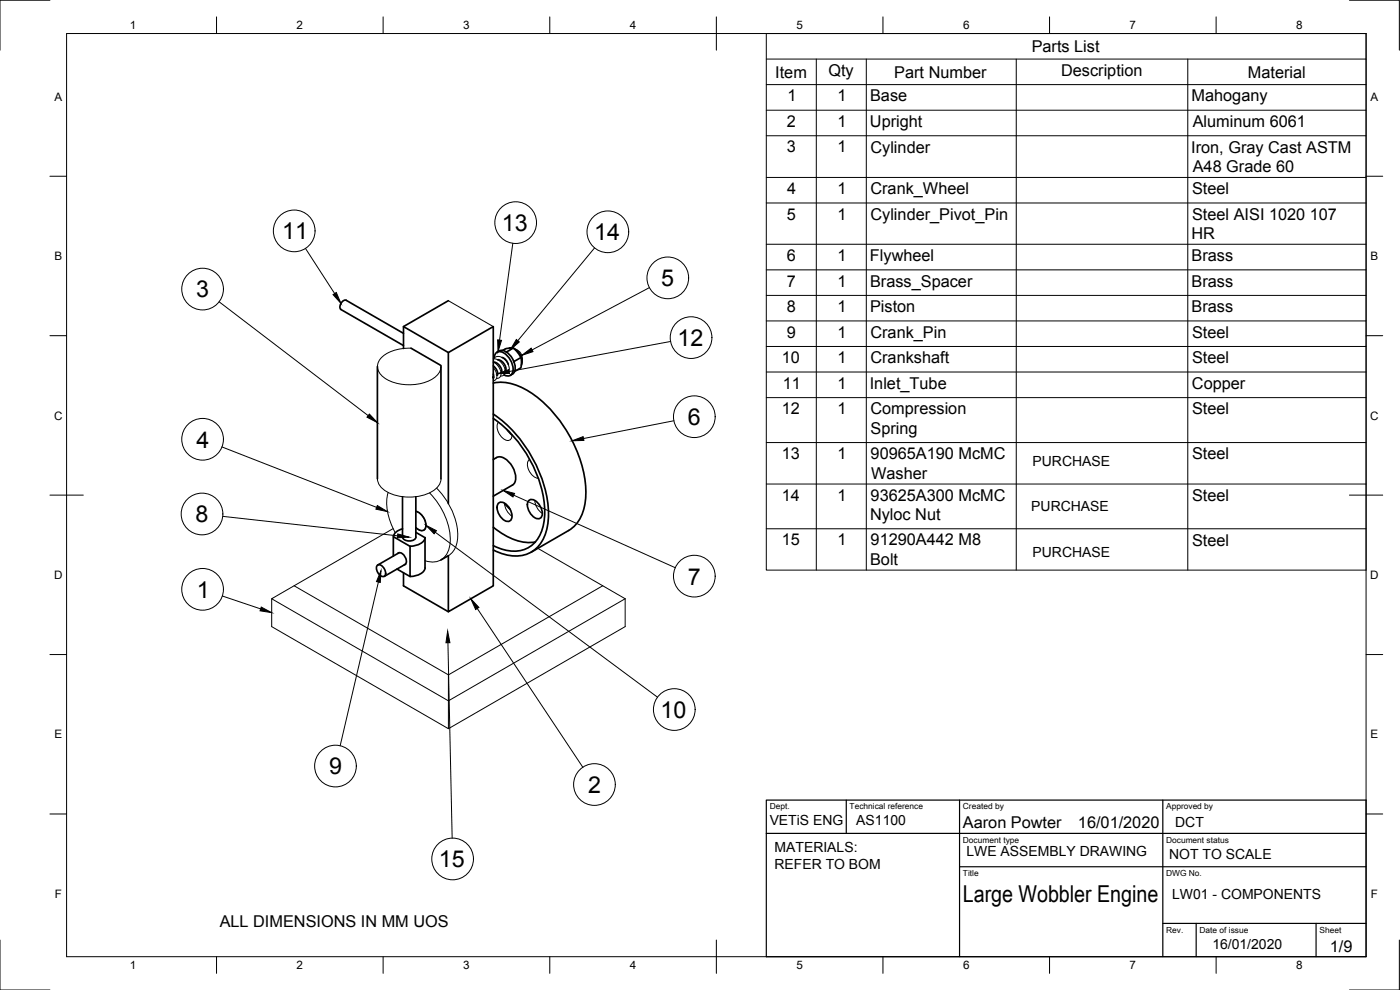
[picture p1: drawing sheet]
<svg xmlns="http://www.w3.org/2000/svg" width="420mm" height="297mm" viewBox="0 0 420 297" stroke-linecap="round" stroke-linejoin="round" font-family="sans-serif">
<!-- layer: Visible -->
<g fill="none" stroke="#000" stroke-width=".3">
<path d="M134.6 90.2l13.4 7.8M123.4 104.5a11.6 11.6 0 0 0-9.3 3.2 3.7 3.7 0 0 0 1.1 5.6 14.1 14.1 0 0 0 15.8-.5 3.9 3.9 0 0 0 1.3-3.1M148 110.3l.3 .3a2.44 2.44 0 0 1 .3 3.5l-.6 .1M148 108.6l1.6 1.4 .7 1.8-.2 1.2-.5 .5h-.6M148 107.7l1.2 .2 1 .7 .8 1 .6 1.4a1.36 1.36 0 0 1-1.4 1.8M148.1 107.7a2.5 2.5 0 0 1 4 .9l.2 .3a2.03 2.03 0 0 1-.2 3.1l-.6 .1M154.9 104.9a2.7 2.7 0 0 1 1.8 3.1M149.6 126.7a4.1 4.1 0 0 0 2.1 5.3 1.35 1.35 0 0 0 1.5-.1 1.35 1.35 0 0 0 .5-1.5M152 128.7l.6 .9 1.1 1M158.9 137.8a3.2 3.2 0 0 0 .5 4.4l1.3 1.1 .8 .2M113.3 143.7a5.5 5.5 0 0 0 4.3 4.6 14.4 14.4 0 0 0 13.2-1.7 4 4 0 0 0 1.6-2.9M116.5 147.8a16.1 16.1 0 0 0 2.1 12"/>
<path d="M118 158.6l-29.7 17.2M124.8 153.4a4.4 4.4 0 0 1 2.8 5.2 1.46 1.46 0 0 1-2.3 .1l-.5-.4M128.9 147.9a20 20 0 0 1 6.1 15.9 5.3 5.3 0 0 1-7.4 4.4M131 146.5a20.3 20.3 0 0 1 6.2 15.9 5.9 5.9 0 0 1-2.6 4.3M151.4 151l.5 1.9 .8 1.1 1 .9M160.5 150.1l.5 2 .8 1.1 1 .8M81.5 179.6v8.4l53.1 30.6v-8.3l-53.1-30.7 6.8-3.8 46.3 26.7M161.4 164.5l26.2 15.1M180.9 175.8l-46.3 26.7v7.8l53-30.7M187.6 179.6v8.4l-53 30.6"/>
</g>
<g fill="none" stroke="#000" stroke-width=".51">
<path d="M121.1 98l13.5 7.8M134.6 90.2l-13.5 7.8v6.5M113.3 110v33.7M121.1 100l-17.2-9.9a1.85 1.85 0 0 0-1.6 2.8l18.8 10.8M123.3 104.5l9 5.2M132.3 110v33.7M148 109.8l1.2 1.6 .2 .8-.3 .4M148 112.2v1M148 114.9a15.6 15.6 0 0 1 12.5 3.7 39.6 39.6 0 0 1 15.3 29.2 12.8 12.8 0 0 1-5.1 11.4l-11.3 6.5M148.1 108.7l1.1 .3 .9 .9 .5 1.1-.1 .8M148.3 107.4a1.72 1.72 0 0 1 .9-1.8 1.72 1.72 0 0 1 2 .3 5.6 5.6 0 0 1 2.5 6.1 1.63 1.63 0 0 1-2.4 .5M149.4 108l.9 .2 1 1 .5 1.2-.1 .7"/>
<path d="M149.8 105.3l-.7 .4M149.8 105.3a3.5 3.5 0 0 1 4 2.3 3.5 3.5 0 0 1 0 4.6l-.7 .4M150.5 111.8l-.1 .1M150.7 107.2l1.1 .8 .8 1.4M150.8 105.2l.9-.6 1.4-.2a1.69 1.69 0 0 1 2 1l1.2 1.9 .1 2.6-.1 .4-1.9 1.1M151.7 111.1l-.1 .1M151.9 105.6l.2 .1M153.8 104.4h-.9M154.1 104.4l-2.1 1.2M154.1 108.3l.2 .4M154.2 104.5l1.2 .9 .9 1.4 .4 1.3-.2 1.4M156.3 107.3l-2 1.1"/>
<path d="M148 137.9a3 3 0 0 1 4.7 .6 6.4 6.4 0 0 1 1.8 6.2l-.7 .8-5.8 3.4M148 125.6a36.9 36.9 0 0 1 15.5 28 11.9 11.9 0 0 1-4.5 10.4 10.8 10.8 0 0 1-10.9-.3M148.1 124.3a39.4 39.4 0 0 1 16.5 29.9 12.6 12.6 0 0 1-5.3 11.5 11.9 11.9 0 0 1-11.3-.7M120.8 149v12.2a2.31 2.31 0 0 0 4 0M120.8 158.7l-1.7 .8-.7 .7-.3 .8M124.8 159.7l2.8 1.6v9.1a4.2 4.2 0 0 1-4.5 2.6M124.8 149v12.2M124.8 153.4a4.4 4.4 0 0 1 2.8 5.2 1.46 1.46 0 0 1-2.3 .1l-.5-.4M134.6 151.1v-45.3l13.4-7.8v77.8l-13.4 7.7v-16.8M148.1 158.2a16 16 0 0 0 12.6 4.4M149.7 150.9a2.07 2.07 0 0 1 2.7 .9 3.6 3.6 0 0 1 .8 4.4 2.07 2.07 0 0 1-2.8-.9 3.6 3.6 0 0 1-.7-4.4zM151.4 151.1l1.7 1.7"/>
<path d="M158.8 150.1a2.07 2.07 0 0 1 2.7 .9 3.6 3.6 0 0 1 .8 4.4 2.07 2.07 0 0 1-2.8-.9 3.6 3.6 0 0 1-.7-4.4zM113.2 169.6a1.75 1.75 0 0 1 2.4 1.5 1.06 1.06 0 0 1 .1 1.4 1.06 1.06 0 0 1-1.3 .3 2.55 2.55 0 0 1-1.2-3.2zM118 166.8v-5.8l5.1 2.9v9.1l-4-2.3M119.4 166a1.62 1.62 0 0 1 2.3 1.3l.1 .4a1.32 1.32 0 0 1-.4 1.7M119.8 165.8l-6.4 3.7M121.1 171.8v4l13.5 7.7M121.7 169.3l-6.4 3.6M127.6 161.3a4.2 4.2 0 0 1-4.5 2.6M134.6 166.7l-2.3 1.3"/>
</g>
<circle cx="148" cy="113.2" r=".24" fill="#000" stroke="#000" stroke-width=".3"/>
<!-- layer: Border -->
<g fill="none" stroke="#000" stroke-width=".3">
<path d="M15 .1h-15v15M20 10.1h390v276.9h-390zM65 5.1v5M115 5.1v5M165 5.1v5M215 5.1v10M265 5.1v5M315 5.1v5M365 5.1v5M405 .1h15v15M15 52.9h5M410 52.9h5"/>
<path d="M15 100.7h5M410 100.7h5M15 148.6h10M405 148.6h10M15 196.4h5M410 196.4h5M15 244.2h5M410 244.2h5M0 282.1v14.9h15M65 287v5M115 287v5M165 287v5"/>
<path d="M215 282.1v9.9M265 287v5M315 287v5M365 287v5M420 282.1v14.9h-15"/>
</g>
<!-- layer: TitleBlock -->
<path d="M230 240.1h180v46.9h-180zM230 250h180M254 240.1v9.9M288 240.1v46.9M349 240.1v46.9M288 260.1h122M349 277.1h61M359 277.1v9.9M395 277.1v9.9" fill="none" stroke="#000" stroke-width=".36"/>
<!-- layer: BOM -->
<g fill="none" stroke="#000" stroke-width=".3">
<path d="M230 10.1h180v161h-180zM230 17.7h180M245 17.7v153.4M260 17.7v153.4M305 17.7v153.4M356.5 17.7v153.4M230 25.4h180M230 33.1h180M230 40.7h180M230 53.2h180M91.7 74.5l8.7 13.6M153.9 73l-4 29.1"/>
<path d="M178.4 74.4l-23 27.8M230 60.9h180M230 73.3h180M65.7 90.5l44.8 34.2M194.9 86.3l-35.2 18.7M230 81h180M230 88.6h180M230 96.3h180M201.3 102.5l-48.5 9M230 104h180M230 111.6h180M230 119.3h180"/>
<path d="M66.6 134.1l46.4 18.1M202.2 126.2l-27.1 5.4M230 132.8h180M66.8 154.9l52.5 5.9M130.6 159.7l66.7 49.5M154.2 148.6l48.4 21.7M230 145.2h180M230 158.7h180M66.7 178.8l11.5 3.9M113.6 174.6l-11.5 49.2M134.4 192.9l1.3 58.6M143.2 182.6l31.7 47.6"/>
<circle cx="88.3" cy="69.3" r="6.3"/>
<circle cx="154.8" cy="66.8" r="6.3"/>
<circle cx="182.4" cy="69.5" r="6.3"/>
<circle cx="60.8" cy="86.7" r="6.3"/>
<circle cx="200.4" cy="83.4" r="6.3"/>
<circle cx="207.4" cy="101.3" r="6.3"/>
<circle cx="60.8" cy="131.8" r="6.3"/>
<circle cx="208.4" cy="125" r="6.3"/>
<circle cx="60.6" cy="154.2" r="6.3"/>
<circle cx="60.8" cy="176.8" r="6.3"/>
<circle cx="208.4" cy="172.9" r="6.3"/>
<circle cx="202.4" cy="212.9" r="6.3"/>
<circle cx="100.7" cy="229.8" r="6.3"/>
<circle cx="178.4" cy="235.4" r="6.3"/>
<circle cx="135.8" cy="257.7" r="6.3"/>
</g>
<g fill="#000" stroke="#000" stroke-width=".3">
<path d="M99.9 88.4l1-.6 1.4 3.2zM149.4 102l1.1 .1-1 3.4zM149.4 112.1l3.3-1.2 .2 1.1zM155 101.9l.9 .7-2.7 2.3zM156.6 106.6l2.8-2.1 .6 1zM110.8 124.2l2.5 2.6-3.2-1.6zM171.7 132.3l3.3-1.3 .2 1.2zM113.2 151.7l3.1 1.8-3.5-.7zM151 147.1l3.4 .9-.5 1.1zM114.3 171.2l-.2 3.6-1.1-.3zM119.4 160.2l3.4 1-3.5 .2zM127.8 157.6l3.2 1.6-.7 1z"/>
<path d="M78.4 182.1l3.1 1.7-3.5-.5zM134.3 189.3l.7 3.5-1.2 .1zM141.3 179.6l2.4 2.7-1 .6z"/>
</g>
<g font-size="7">
<text x="84.7" y="71.8">11</text>
<text x="150.6" y="69.3">13</text>
<text x="178.3" y="72.1">14</text>
<text x="58.9" y="89.2">3</text>
<text x="198.5" y="85.9">5</text>
<text x="203.3" y="103.8">12</text>
<text x="206.4" y="127.5">6</text>
<text x="59" y="134.3">4</text>
<text x="58.7" y="156.7">8</text>
<text x="59.1" y="179.3">1</text>
<text x="206.4" y="175.4">7</text>
<text x="198.3" y="215.4">10</text>
<text x="98.7" y="232.4">9</text>
<text x="176.5" y="237.9">2</text>
<text x="131.7" y="260.2">15</text>
<text x="289" y="270.6">Large Wobbler Engine</text>
</g>
<g font-size="4.9">
<text x="309.6" y="15.6">Parts List</text>
<text x="232.7" y="23.3">Item</text>
<text x="248.6" y="22.8">Qty</text>
<text x="268.4" y="23.3">Part Number</text>
<text x="318.5" y="22.8">Description</text>
<text x="374.5" y="23.3">Material</text>
<text x="236.3" y="30.4">1</text>
<text x="251.3" y="30.4">1</text>
<text x="261.1" y="30.4">Base</text>
<text x="357.6" y="30.4">Mahogany</text>
<text x="236.2" y="38.1">2</text>
<text x="251.3" y="38.1">1</text>
<text x="261.1" y="38.1">Upright</text>
<text x="358" y="38.1">Aluminum 6061</text>
<text x="236.1" y="45.7">3</text>
<text x="251.3" y="45.7">1</text>
<text x="261.2" y="45.8">Cylinder</text>
<text x="357.5" y="45.8">Iron, Gray Cast ASTM</text>
<text x="358" y="51.7">A48 Grade 60</text>
<text x="236.2" y="58.2">4</text>
<text x="251.3" y="58.3">1</text>
<text x="261.2" y="58.3">Crank_Wheel</text>
<text x="357.8" y="58.3">Steel</text>
<text x="236.1" y="65.9">5</text>
<text x="251.3" y="65.9">1</text>
<text x="261.2" y="66">Cylinder_Pivot_Pin</text>
<text x="357.8" y="66">Steel AISI 1020 107</text>
<text x="357.6" y="71.8">HR</text>
<text x="236.1" y="78.3">6</text>
<text x="251.3" y="78.3">1</text>
<text x="261.1" y="78.3">Flywheel</text>
<text x="357.6" y="78.3">Brass</text>
<text x="236.1" y="86">7</text>
<text x="251.3" y="86">1</text>
<text x="261.1" y="86">Brass_Spacer</text>
<text x="357.6" y="86">Brass</text>
<text x="236.1" y="93.6">8</text>
<text x="251.3" y="93.6">1</text>
<text x="261.1" y="93.6">Piston</text>
<text x="357.6" y="93.6">Brass</text>
<text x="236.1" y="101.3">9</text>
<text x="251.3" y="101.3">1</text>
<text x="261.2" y="101.4">Crank_Pin</text>
<text x="357.8" y="101.4">Steel</text>
<text x="234.6" y="109">10</text>
<text x="251.3" y="109">1</text>
<text x="261.2" y="109">Crankshaft</text>
<text x="357.8" y="109">Steel</text>
<text x="234.9" y="116.6">11</text>
<text x="251.3" y="116.6">1</text>
<text x="261" y="116.6">Inlet_Tube</text>
<text x="357.7" y="116.7">Copper</text>
<text x="234.6" y="124.3">12</text>
<text x="251.3" y="124.3">1</text>
<text x="261.2" y="124.4">Compression</text>
<text x="357.8" y="124.4">Steel</text>
<text x="261.3" y="130.2">Spring</text>
<text x="234.6" y="137.8">13</text>
<text x="251.3" y="137.8">1</text>
<text x="261.3" y="137.8">90965A190 McMC</text>
<text x="357.8" y="137.8">Steel</text>
<text x="261.4" y="143.7">Washer</text>
<text x="234.6" y="150.2">14</text>
<text x="251.3" y="150.2">1</text>
<text x="261.3" y="150.3">93625A300 McMC</text>
<text x="357.8" y="150.3">Steel</text>
<text x="261.1" y="156.1">Nyloc Nut</text>
<text x="234.6" y="163.7">15</text>
<text x="251.3" y="163.7">1</text>
<text x="261.3" y="163.7">91290A442 M8</text>
<text x="357.8" y="163.7">Steel</text>
<text x="261.1" y="169.5">Bolt</text>
<text x="289" y="248.5">Aaron Powter</text>
<text x="323.5" y="248.5">16/01/2020</text>
<text x="65.9" y="278.3">ALL DIMENSIONS IN MM UOS</text>
<text x="399.1" y="285.7">1/9</text>
</g>
<g font-size="4.2">
<text x="309.9" y="139.8">PURCHASE</text>
<text x="309.5" y="153.5">PURCHASE</text>
<text x="309.9" y="167.1">PURCHASE</text>
<text x="231" y="247.5">VETiS ENG</text>
<text x="257" y="247.4">AS1100</text>
<text x="352.7" y="248.2">DCT</text>
<text x="232.5" y="255.7">MATERIALS:</text>
<text x="290" y="256.9">LWE ASSEMBLY DRAWING</text>
<text x="350.9" y="257.6">NOT TO SCALE</text>
<text x="232.4" y="260.7">REFER TO BOM</text>
<text x="351.8" y="269.8">LW01 - COMPONENTS</text>
<text x="363.9" y="284.7">16/01/2020</text>
</g>
<g font-size="3.5">
<text x="39" y="8.8">1</text>
<text x="89" y="8.8">2</text>
<text x="139" y="8.8">3</text>
<text x="189" y="8.8">4</text>
<text x="239" y="8.8">5</text>
<text x="289" y="8.8">6</text>
<text x="339" y="8.8">7</text>
<text x="389" y="8.8">8</text>
<text x="16.3" y="30.2">A</text>
<text x="411.3" y="30.2">A</text>
<text x="16.3" y="78">B</text>
<text x="411.3" y="78">B</text>
<text x="16.2" y="125.9">C</text>
<text x="411.2" y="125.9">C</text>
<text x="16.2" y="173.7">D</text>
<text x="411.2" y="173.7">D</text>
<text x="16.3" y="221.6">E</text>
<text x="411.3" y="221.6">E</text>
<text x="16.4" y="269.4">F</text>
<text x="411.4" y="269.4">F</text>
<text x="39" y="290.8">1</text>
<text x="89" y="290.8">2</text>
<text x="139" y="290.8">3</text>
<text x="189" y="290.8">4</text>
<text x="239" y="290.8">5</text>
<text x="289" y="290.8">6</text>
<text x="339" y="290.8">7</text>
<text x="389" y="290.8">8</text>
</g>
<g font-size="2.5">
<text x="231" y="242.9">Dept.</text>
<text x="255" y="242.9">Technical reference</text>
<text x="289" y="242.9">Created by</text>
<text x="350" y="242.9">Approved by</text>
<text x="289" y="252.8">Document type</text>
<text x="350" y="252.8">Document status</text>
<text x="289" y="262.9">Title</text>
<text x="350" y="262.9">DWG No.</text>
<text x="350" y="279.9">Rev.</text>
<text x="360" y="279.9">Date of issue</text>
<text x="396" y="279.9">Sheet</text>
</g>
</svg>
